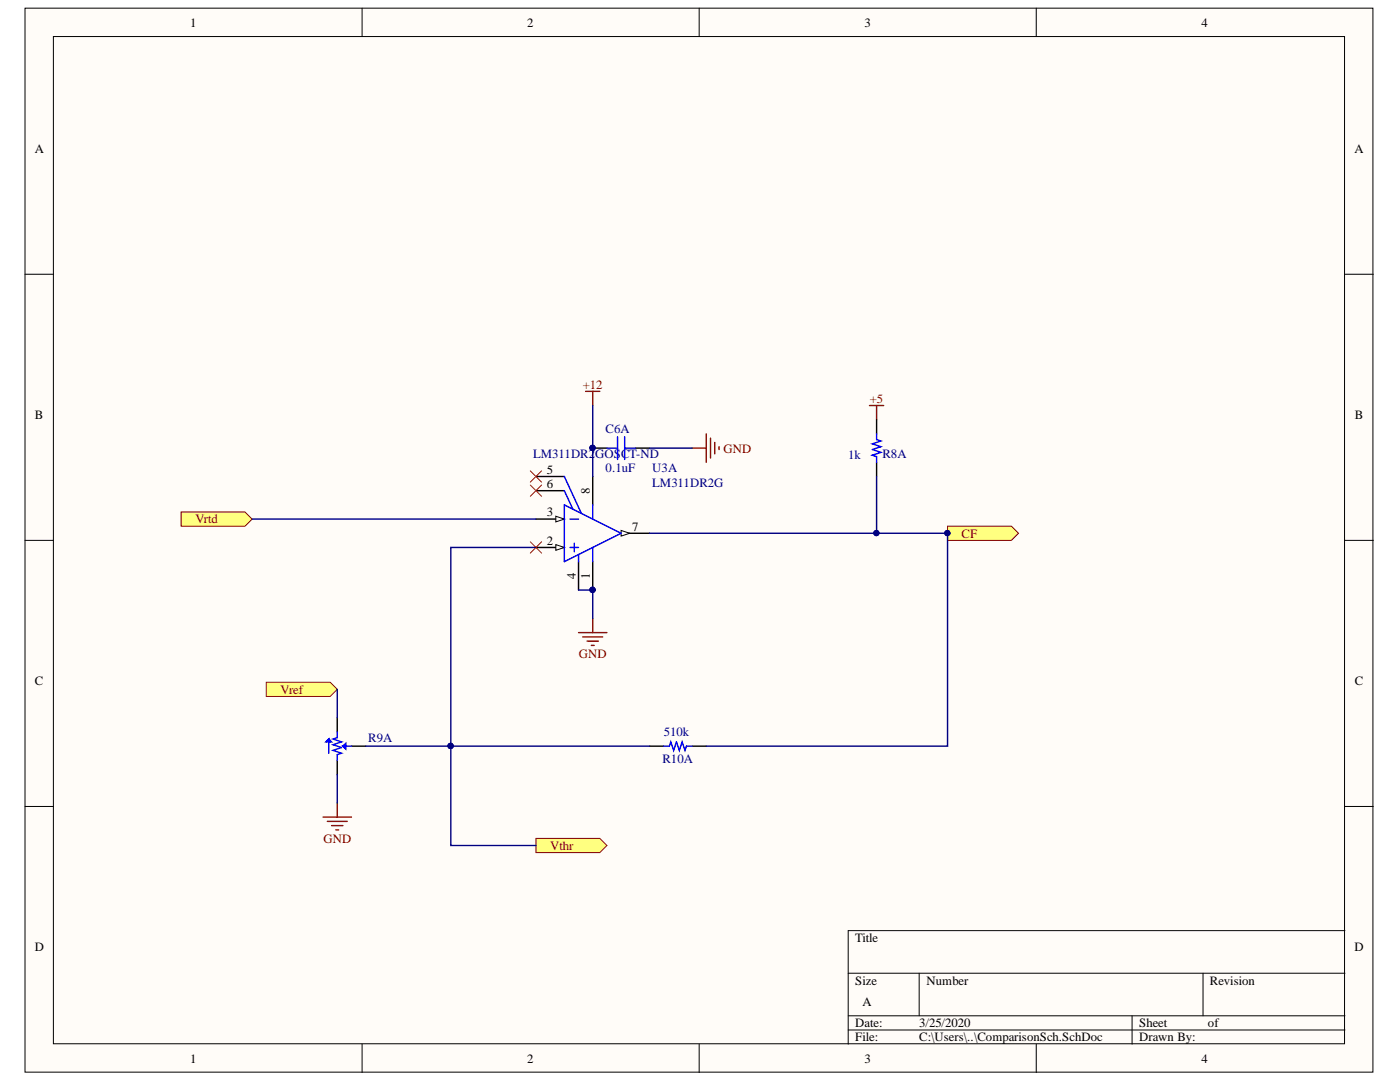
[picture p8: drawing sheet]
<svg xmlns="http://www.w3.org/2000/svg" width="279mm" height="216mm" viewBox="0 0 279 216" stroke-linecap="round" stroke-linejoin="round" font-family="sans-serif">
<g fill="#fffcf8" stroke="#000" stroke-width=".2">
<path d="M5 1.6h269v212.3h-269z"/>
<path d="M10.7 7.3h257.6v201h-257.6z"/>
</g>
<g fill="none" stroke="#000" stroke-width=".2">
<path d="M72.3 1.6v5.7M139.5 1.6v5.7M206.8 1.6v5.7M5 54.7h5.7M268.4 54.7h5.7M5 107.8h5.7M268.4 107.8h5.7M5 160.9h5.7M268.4 160.9h5.7M169.3 194.2h99.1M183.4 194.2v8.5M240.1 194.2v8.5"/>
<path d="M268.4 185.7h-99.1v22.7M72.3 208.4v5.6M139.5 208.4v5.6M169.3 202.7h99.1M169.3 205.5h99.1M206.8 208.4v5.6M225.9 202.7v5.7"/>
</g>
<path d="M107 109.2h5.6M118.3 112.1v5.6" fill="none" stroke="#000" stroke-width=".28"/>
<circle cx="118.2" cy="117.7" r=".52" fill="#000080" stroke="#000080" stroke-width=".2"/>
<path d="M110.9 108.7l1.7 .5-1.7 .6z" fill="#fffcf8"/>
<path d="M110.9 108.7l1.7 .5-1.7 .6z" fill="none" stroke="#000" stroke-width=".2"/>
<path d="M107 103.6h5.6" fill="none" stroke="#000" stroke-width=".28"/>
<path d="M110.9 103l1.7 .6-1.7 .5z" fill="#fffcf8"/>
<path d="M110.9 103l1.7 .6-1.7 .5z" fill="none" stroke="#000" stroke-width=".2"/>
<path d="M107 95.1h5.6M107 97.9h5.6M115.5 112.1v5.6M124 106.4h5.6" fill="none" stroke="#000" stroke-width=".28"/>
<path d="M124 105.8l1.7 .6-1.7 .6z" fill="#fffcf8"/>
<path d="M124 105.8l1.7 .6-1.7 .6z" fill="none" stroke="#000" stroke-width=".2"/>
<path d="M118.3 95.1v5.6M118.3 89.4h2.8M126.8 89.4h2.8M67.3 143.2v2.9M67.3 151.7v2.8M70.1 148.9h2.9M129.6 148.9h2.9M138.1 148.9h2.9" fill="none" stroke="#000" stroke-width=".28"/>
<g fill="none" stroke="#00f" stroke-width=".28">
<path d="M112.6 97.9l1.7 3.7M112.6 95.1l3.4 7.3M121.1 89.4h2.1M123.2 87.2v4.5M124.7 89.4h2.1M124.7 87.2v4.5M112.6 100.7l11.4 5.7-11.4 5.7zM113.8 103.6h1.7M113.8 109.2h1.7M114.6 108.4v1.7M115.5 110.7v1.4M118.3 100.7v2.9"/>
<path d="M118.3 109.2v2.9M65.3 147.8h.6v.2M65.6 147.8h-.3l.3-.3 .6 .5h-1.2l.6-.5v2.8M67.3 146.1v1.1l-.8 .3 1.7 .5-1.7 .6 1.7 .6-1.7 .5 1.7 .6-.9 .3v1.1M68.7 148.9v.3l-.3-.3 .6-.6v1.2l-.6-.6h1.7M69 148.6h-.3v.6M132.5 148.9h1.1l.3-.9 .5 1.7 .6-1.7 .6 1.7 .5-1.7 .6 1.7 .3-.8h1.1"/>
</g>
<g fill="#000080" stroke="#000080" stroke-width=".2">
<circle cx="118.2" cy="117.7" r=".52"/>
<circle cx="118.2" cy="89.4" r=".52"/>
</g>
<g fill="none" stroke="#800000" stroke-width=".28">
<path d="M138.1 89.4h2.9M141 86.6v5.6M141.8 87.4v4M142.7 88.3v2.2M143.5 89.1v.6M115.5 126.2h5.6M116.3 127.1h4M117.2 127.9h2.2M118 128.8h.6M118.3 123.4v2.8M64.5 163h5.6M65.3 163.9h4"/>
<path d="M66.2 164.7h2.2M67 165.6h.6M67.3 160.2v2.8"/>
</g>
<g fill="#ffff80" stroke="#800000" stroke-width=".2">
<path d="M53.1 136.1h12.8l1.4 1.5-1.4 1.4h-12.8z" fill-rule="evenodd"/>
<path d="M36.1 102.2h12.8l1.4 1.4-1.4 1.4h-12.8z" fill-rule="evenodd"/>
<path d="M189.1 105h12.8l1.4 1.4-1.4 1.4h-12.8z" fill-rule="evenodd"/>
</g>
<circle cx="189.1" cy="106.4" r=".52" fill="#000080" stroke="#000080" stroke-width=".2"/>
<path d="M173.5 80.9h2.9M174.9 80.9v2.9" fill="none" stroke="#800000" stroke-width=".28"/>
<path d="M174.9 83.8v2.8M174.9 92.2v2.9" fill="none" stroke="#000" stroke-width=".28"/>
<path d="M174.9 86.6v1.1l.9 .3-1.7 .6 1.7 .5-1.7 .6 1.7 .6-1.7 .5 .8 .3v1.1" fill="none" stroke="#00f" stroke-width=".28"/>
<path d="M105.8 93.9l2.3 2.3M105.8 96.8l2.3 2.2M108.1 93.9l-2.3 2.3M108.1 96.8l-2.3 2.2M105.8 108.1l2.3 2.3M108.1 108.1l-2.3 2.3" fill="none" stroke="#f00" stroke-width=".2"/>
<path d="M107 167.3h12.7l1.4 1.4-1.4 1.4h-12.7z" fill-rule="evenodd" fill="#ffff80" stroke="#800000" stroke-width=".2"/>
<path d="M116.9 78.1h2.8M118.3 78.1v2.8" fill="none" stroke="#800000" stroke-width=".28"/>
<path d="M118.3 80.9v14.2M129.6 89.4h8.5M174.9 95.1v11.3M50.3 103.6h56.7M107 109.2h-17v59.5h17M115.5 117.7h2.8v5.7M129.6 106.4h59.5v42.5h-48.1M67.3 137.6v5.6M67.3 154.5v5.7M73 148.9h56.6" fill="none" stroke="#000080" stroke-width=".28"/>
<g fill="#000080" stroke="#000080" stroke-width=".2">
<circle cx="118.2" cy="89.4" r=".52"/>
<circle cx="89.9" cy="148.8" r=".52"/>
<circle cx="174.9" cy="106.4" r=".52"/>
<circle cx="189.1" cy="106.4" r=".52"/>
<circle cx="118.2" cy="117.7" r=".52"/>
</g>
<g font-size="2.5">
<text x="38" y="5.3">1</text>
<text x="105.2" y="5.3">2</text>
<text x="172.5" y="5.3">3</text>
<text x="239.8" y="5.3">4</text>
<text x="6.9" y="30.4">A</text>
<text x="270.3" y="30.4">A</text>
<text x="6.9" y="83.5">B</text>
<text x="270.4" y="83.5">B</text>
<text x="109.1" y="94.5">5</text>
<text x="109.1" y="97.3">6</text>
<text x="117.7" y="98.5" transform="rotate(-90 117.7 98.5)">8</text>
<text x="109.1" y="103">3</text>
<text x="126.2" y="105.9">7</text>
<text x="109.1" y="108.7">2</text>
<text x="114.9" y="115.6" transform="rotate(-90 114.9 115.6)">4</text>
<text x="117.7" y="115.6" transform="rotate(-90 117.7 115.6)">1</text>
<text x="6.9" y="136.6">C</text>
<text x="270.4" y="136.6">C</text>
<text x="6.9" y="189.8">D</text>
<text x="170.7" y="188">Title</text>
<text x="270.3" y="189.8">D</text>
<text x="170.7" y="196.5">Size</text>
<text x="184.9" y="196.5">Number</text>
<text x="241.5" y="196.5">Revision</text>
<text x="172.1" y="200.7">A</text>
<text x="170.7" y="205">Date:</text>
<text x="170.7" y="207.8">File:</text>
<text x="183.5" y="205">3/25/2020</text>
<text x="183.5" y="207.8">C:\Users\..\ComparisonSch.SchDoc</text>
<text x="227.4" y="205">Sheet</text>
<text x="227.4" y="207.8">Drawn By:</text>
<text x="241.1" y="205">of</text>
<text x="38" y="212.1">1</text>
<text x="105.2" y="212.1">2</text>
<text x="172.5" y="212.1">3</text>
<text x="239.8" y="212.1">4</text>
</g>
<g font-size="2.5" fill="#800000">
<text x="116.3" y="77.5">+12</text>
<text x="173.6" y="80.3">+5</text>
<text x="144.4" y="90.3">GND</text>
<text x="39" y="104.4">Vrtd</text>
<text x="191.9" y="107.3">CF</text>
<text x="115.5" y="131.3">GND</text>
<text x="56" y="138.4">Vref</text>
<text x="64.5" y="168.2">GND</text>
<text x="109.8" y="169.5">Vthr</text>
</g>
<g font-size="2.5" fill="#000080">
<text x="120.9" y="86.3">C6A</text>
<text x="106.4" y="91.4">LM311DR2GOS</text>
<text x="120.9" y="94.2">0.1uF</text>
<text x="123.9" y="91.4">CT-ND</text>
<text x="130.2" y="94.2">U3A</text>
<text x="169.2" y="91.7">1k</text>
<text x="176.1" y="91.4">R8A</text>
<text x="130.2" y="97.1">LM311DR2G</text>
<text x="73.5" y="148.1">R9A</text>
<text x="132.5" y="146.9">510k</text>
<text x="132.2" y="152.3">R10A</text>
</g>
</svg>
